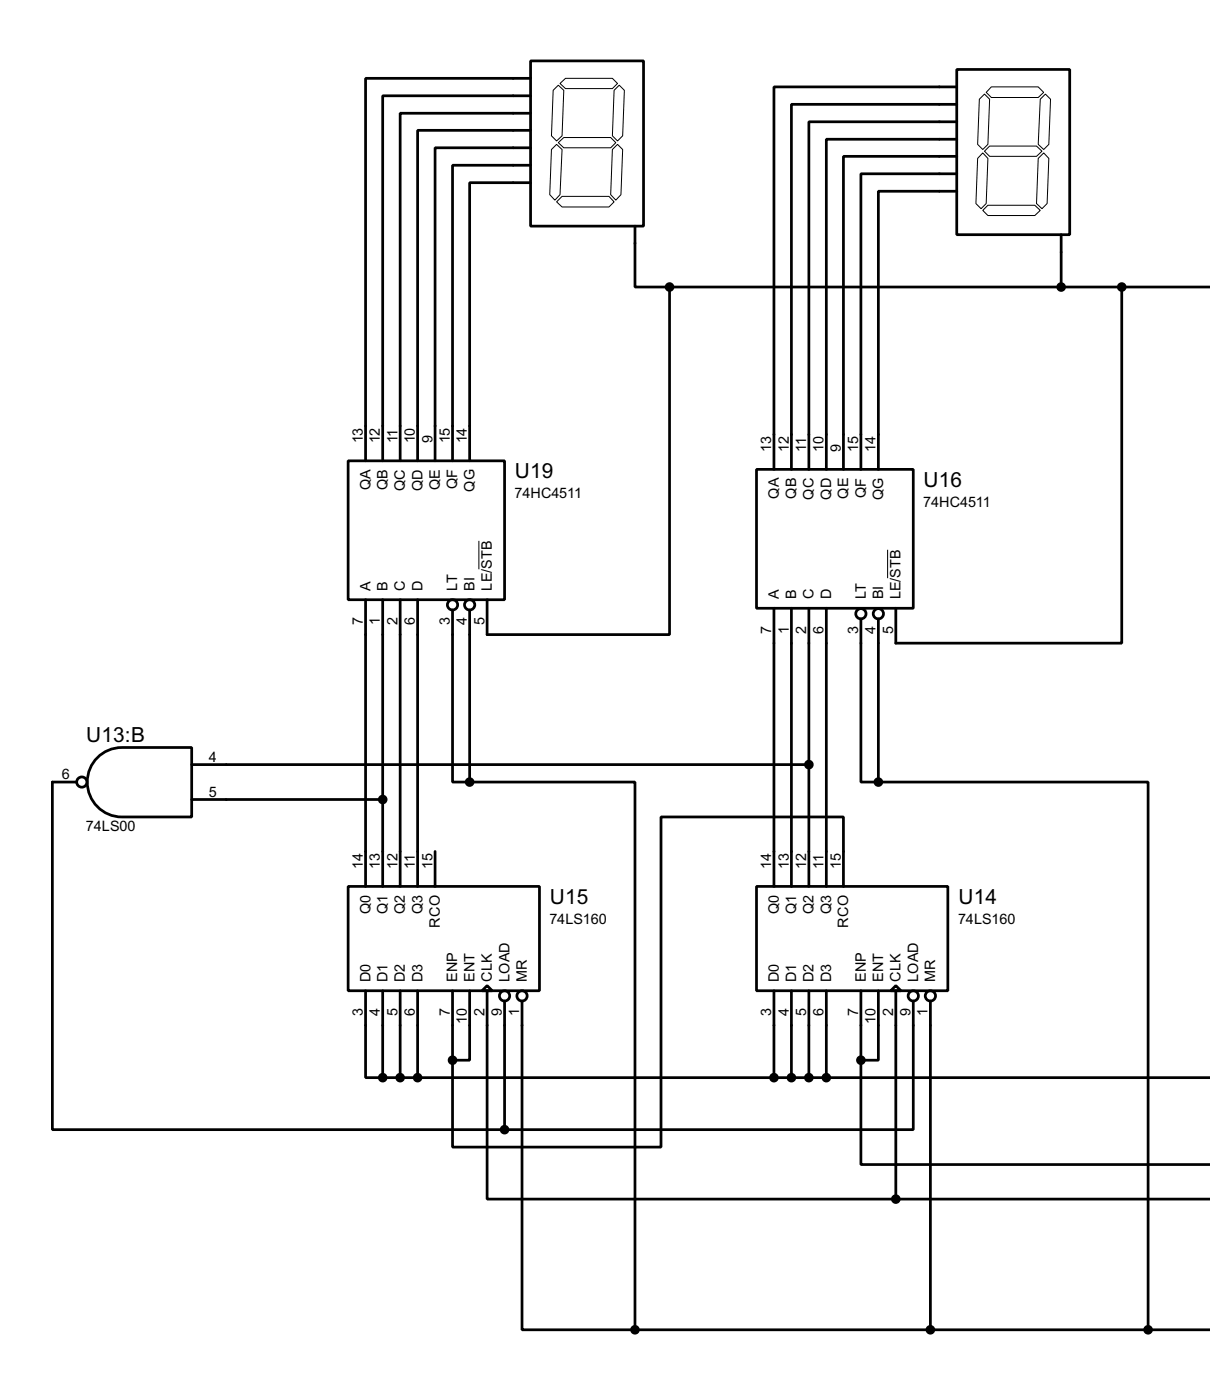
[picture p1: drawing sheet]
<svg xmlns="http://www.w3.org/2000/svg" width="177mm" height="205mm" viewBox="0 0 177 205" stroke-linecap="round" stroke-linejoin="round" font-family="sans-serif">
<g fill="none" stroke="#000" stroke-width=".4">
<path d="M77.5 8.9h16.5v24.2h-16.5zM77.5 11.5h-24.1v55.9M77.5 14h-21.6v53.4M77.5 16.6h-19v50.8M77.5 19.1h-16.5v48.3M139.8 10.2h16.5v24.1h-16.5zM139.8 12.7h-26.7v55.9M139.8 15.3h-24.2v53.3M139.8 17.8h-21.6v50.8M77.5 21.6h-13.9v45.8M77.5 24.2h-11.4v43.2M77.5 26.7h-8.9v40.7"/>
<path d="M92.8 33.1v8.9h5M139.8 20.4h-19.1v48.2M139.8 22.9h-16.6v45.7M139.8 25.4h-14v43.2M139.8 28h-11.5v40.6M155 34.3v7.7M97.8 42v50.8h-26.6v-5.1M97.8 42h79M163.9 42v52h-33v-5.1M50.9 67.4h22.8v20.3h-22.8zM110.5 68.6h22.9v20.3h-22.9zM53.4 87.7v41.9"/>
<path d="M55.9 87.7v41.9M58.5 87.7v41.9M61 87.7v41.9M66.1 89.2v25.1h2.5M68.6 89.2v25.1M113.1 88.9v40.7M115.6 88.9v40.7M118.2 88.9v40.7M120.7 88.9v40.7M125.8 90.5v23.8h2.5M128.3 90.5v23.8M11.2 114.3h-3.5v50.8h66"/>
<path d="M13.9 111a5 5 0 0 1 3.9-1.7h10.2v10.1h-10.2a5.1 5.1 0 0 1-4.6-3 5.1 5.1 0 0 1 .7-5.4zM28 116.9h27.9M28 111.8h90.2M68.6 114.3h24.2v80.1M128.3 114.3h39.4v80.1M50.9 129.6h27.9v15.2h-27.9zM63.6 124.5v5.1M110.5 129.6h28v15.2h-28zM123.2 129.6v-10.2h-26.6v48.3h-30.5v-12.7M53.4 144.8v12.7h2.5M55.9 157.5h120.9M55.9 144.8v12.7"/>
<path d="M58.5 144.8v12.7M61 144.8v12.7M66.1 144.8v10.2M68.6 144.8v10.2h-2.5M70.4 144.8l.8-.7 .7 .7zM71.2 144.8v30.5h59.7M73.7 146.3v18.8M76.3 146.3v48.1h16.5M113.1 144.8v12.7M115.6 144.8v12.7M118.2 144.8v12.7M120.7 144.8v12.7"/>
<path d="M125.8 155v15.2h51M125.8 144.8v10.2M128.3 144.8v10.2h-2.5M130.1 144.8l.8-.7 .7 .7zM130.9 144.8v30.5M133.4 146.3v18.8h-59.7M135.9 146.3v48.1M130.9 175.3h45.9M92.8 194.4h84"/>
<circle cx="66.1" cy="88.4" r=".75"/>
<circle cx="68.6" cy="88.4" r=".75"/>
<circle cx="125.7" cy="89.7" r=".75"/>
<circle cx="128.3" cy="89.7" r=".75"/>
<circle cx="11.9" cy="114.3" r=".75"/>
<circle cx="73.7" cy="145.6" r=".75"/>
<circle cx="76.2" cy="145.6" r=".75"/>
<circle cx="133.4" cy="145.6" r=".75"/>
<circle cx="135.9" cy="145.6" r=".75"/>
</g>
<g fill="none" stroke="#000" stroke-width=".15">
<path d="M80.8 13.2l.8-.7 .8 .7-.3 6.7-.8 .7-.7-.7zM81.8 12.2l.8-.7h6.9l.7 .7-.7 .8h-6.9zM89.7 13.2l.8-.7 .7 .7-.2 6.7-.8 .7-.7-.7zM143.1 14.5l.7-.7 .8 .7-.3 6.6-.7 .8-.8-.8zM144.8 12.7h6.9l.8 .8-.8 .8h-6.9l-.7-.8zM152 14.5l.7-.7 .8 .7-.3 6.6-.7 .8-.8-.8zM80.6 21.9l.7-.8 .8 .8-.3 6.6-.7 .8-.8-.8zM81.3 29.5l.8-.8h6.9l.7 .8-.7 .8h-6.9zM81.6 20.9l.8-.8h6.8l.8 .8-.8 .7h-6.8zM89.5 21.9l.7-.8 .8 .8-.3 6.6-.7 .8-.8-.8zM143.6 30.8l.7-.8h6.9l.8 .8-.8 .7h-6.9zM143.6 22.4l.7 .8-.2 6.6-.8 .7-.7-.7 .2-6.6z"/>
<path d="M143.8 22.1l.8-.7h6.8l.8 .7-.8 .8h-6.8zM152.5 22.4l.7 .8-.2 6.6-.8 .7-.8-.7 .3-6.6zM70 79.1v4.1M129.7 80.4v4.1"/>
</g>
<g fill="#000" stroke="#000" stroke-width=".4">
<circle cx="97.8" cy="42" r=".5"/>
<circle cx="155" cy="42" r=".5"/>
<circle cx="163.8" cy="42" r=".5"/>
<circle cx="55.9" cy="116.9" r=".5"/>
<circle cx="68.6" cy="114.3" r=".5"/>
<circle cx="118.1" cy="111.8" r=".5"/>
<circle cx="128.3" cy="114.3" r=".5"/>
<circle cx="55.9" cy="157.5" r=".5"/>
<circle cx="58.4" cy="157.5" r=".5"/>
<circle cx="61" cy="157.5" r=".5"/>
<circle cx="66.1" cy="155" r=".5"/>
<circle cx="113" cy="157.5" r=".5"/>
<circle cx="115.6" cy="157.5" r=".5"/>
<circle cx="118.1" cy="157.5" r=".5"/>
<circle cx="120.7" cy="157.5" r=".5"/>
<circle cx="125.7" cy="155" r=".5"/>
<circle cx="73.7" cy="165.1" r=".5"/>
<circle cx="130.8" cy="175.3" r=".5"/>
<circle cx="92.7" cy="194.4" r=".5"/>
<circle cx="135.9" cy="194.4" r=".5"/>
<circle cx="167.7" cy="194.4" r=".5"/>
</g>
<g font-size="3.4">
<text x="75.2" y="69.8">U19</text>
<text x="134.9" y="71.2">U16</text>
<text x="12.6" y="108.5">U13:B</text>
<text x="80.3" y="132.1">U15</text>
<text x="140" y="132.1">U14</text>
</g>
<g font-size="2.4">
<text x="53" y="64.8" transform="rotate(-90 53 64.8)">13</text>
<text x="55.5" y="64.8" transform="rotate(-90 55.5 64.8)">12</text>
<text x="58" y="64.8" transform="rotate(-90 58 64.8)">11</text>
<text x="60.6" y="64.8" transform="rotate(-90 60.6 64.8)">10</text>
<text x="63.1" y="64.8" transform="rotate(-90 63.1 64.8)">9</text>
<text x="65.7" y="64.8" transform="rotate(-90 65.7 64.8)">15</text>
<text x="68.2" y="64.8" transform="rotate(-90 68.2 64.8)">14</text>
<text x="54.1" y="71.6" transform="rotate(-90 54.1 71.6)">QA</text>
<text x="56.6" y="71.6" transform="rotate(-90 56.6 71.6)">QB</text>
<text x="59.2" y="71.8" transform="rotate(-90 59.2 71.8)">QC</text>
<text x="61.7" y="71.8" transform="rotate(-90 61.7 71.8)">QD</text>
<text x="64.3" y="71.6" transform="rotate(-90 64.3 71.6)">QE</text>
<text x="66.8" y="71.5" transform="rotate(-90 66.8 71.5)">QF</text>
<text x="69.3" y="71.9" transform="rotate(-90 69.3 71.9)">QG</text>
<text x="112.7" y="66.1" transform="rotate(-90 112.7 66.1)">13</text>
<text x="115.2" y="66" transform="rotate(-90 115.2 66)">12</text>
<text x="117.8" y="66" transform="rotate(-90 117.8 66)">11</text>
<text x="120.3" y="66.1" transform="rotate(-90 120.3 66.1)">10</text>
<text x="122.8" y="66.1" transform="rotate(-90 122.8 66.1)">9</text>
<text x="125.4" y="66.1" transform="rotate(-90 125.4 66.1)">15</text>
<text x="127.9" y="66" transform="rotate(-90 127.9 66)">14</text>
<text x="75.2" y="72.9">74HC4511</text>
<text x="113.8" y="72.9" transform="rotate(-90 113.8 72.9)">QA</text>
<text x="116.3" y="72.9" transform="rotate(-90 116.3 72.9)">QB</text>
<text x="118.9" y="73" transform="rotate(-90 118.9 73)">QC</text>
<text x="121.4" y="73" transform="rotate(-90 121.4 73)">QD</text>
<text x="123.9" y="72.9" transform="rotate(-90 123.9 72.9)">QE</text>
<text x="126.5" y="72.8" transform="rotate(-90 126.5 72.8)">QF</text>
<text x="129" y="73.1" transform="rotate(-90 129 73.1)">QG</text>
<text x="134.9" y="74.1">74HC4511</text>
<text x="54.1" y="86.3" transform="rotate(-90 54.1 86.3)">A</text>
<text x="56.6" y="86.3" transform="rotate(-90 56.6 86.3)">B</text>
<text x="59.2" y="86.3" transform="rotate(-90 59.2 86.3)">C</text>
<text x="61.7" y="86.3" transform="rotate(-90 61.7 86.3)">D</text>
<text x="66.8" y="86.3" transform="rotate(-90 66.8 86.3)">LT</text>
<text x="69.3" y="86.3" transform="rotate(-90 69.3 86.3)">BI</text>
<text x="71.9" y="86.3" transform="rotate(-90 71.9 86.3)">LE/STB</text>
<text x="113.8" y="87.6" transform="rotate(-90 113.8 87.6)">A</text>
<text x="116.3" y="87.6" transform="rotate(-90 116.3 87.6)">B</text>
<text x="118.9" y="87.6" transform="rotate(-90 118.9 87.6)">C</text>
<text x="121.4" y="87.6" transform="rotate(-90 121.4 87.6)">D</text>
<text x="126.5" y="87.6" transform="rotate(-90 126.5 87.6)">LT</text>
<text x="129" y="87.6" transform="rotate(-90 129 87.6)">BI</text>
<text x="131.6" y="87.6" transform="rotate(-90 131.6 87.6)">LE/STB</text>
<text x="53" y="91.4" transform="rotate(-90 53 91.4)">7</text>
<text x="55.5" y="91.4" transform="rotate(-90 55.5 91.4)">1</text>
<text x="58" y="91.4" transform="rotate(-90 58 91.4)">2</text>
<text x="60.6" y="91.4" transform="rotate(-90 60.6 91.4)">6</text>
<text x="65.7" y="91.4" transform="rotate(-90 65.7 91.4)">3</text>
<text x="68.2" y="91.4" transform="rotate(-90 68.2 91.4)">4</text>
<text x="70.7" y="91.4" transform="rotate(-90 70.7 91.4)">5</text>
<text x="112.7" y="92.6" transform="rotate(-90 112.7 92.6)">7</text>
<text x="115.2" y="92.6" transform="rotate(-90 115.2 92.6)">1</text>
<text x="117.8" y="92.6" transform="rotate(-90 117.8 92.6)">2</text>
<text x="120.3" y="92.6" transform="rotate(-90 120.3 92.6)">6</text>
<text x="125.4" y="92.6" transform="rotate(-90 125.4 92.6)">3</text>
<text x="127.9" y="92.6" transform="rotate(-90 127.9 92.6)">4</text>
<text x="130.5" y="92.6" transform="rotate(-90 130.5 92.6)">5</text>
<text x="9.1" y="113.9">6</text>
<text x="30.5" y="111.4">4</text>
<text x="30.5" y="116.5">5</text>
<text x="12.6" y="121.5">74LS00</text>
<text x="53" y="127" transform="rotate(-90 53 127)">14</text>
<text x="55.5" y="127" transform="rotate(-90 55.5 127)">13</text>
<text x="58.1" y="127" transform="rotate(-90 58.1 127)">12</text>
<text x="60.6" y="127" transform="rotate(-90 60.6 127)">11</text>
<text x="63.2" y="127" transform="rotate(-90 63.2 127)">15</text>
<text x="112.7" y="127" transform="rotate(-90 112.7 127)">14</text>
<text x="115.2" y="127" transform="rotate(-90 115.2 127)">13</text>
<text x="117.8" y="127" transform="rotate(-90 117.8 127)">12</text>
<text x="120.3" y="127" transform="rotate(-90 120.3 127)">11</text>
<text x="122.8" y="127" transform="rotate(-90 122.8 127)">15</text>
<text x="54.1" y="133.6" transform="rotate(-90 54.1 133.6)">Q0</text>
<text x="56.6" y="133.6" transform="rotate(-90 56.6 133.6)">Q1</text>
<text x="59.2" y="133.6" transform="rotate(-90 59.2 133.6)">Q2</text>
<text x="61.7" y="133.6" transform="rotate(-90 61.7 133.6)">Q3</text>
<text x="64.2" y="135.6" transform="rotate(-90 64.2 135.6)">RCO</text>
<text x="80.3" y="135.1">74LS160</text>
<text x="113.8" y="133.6" transform="rotate(-90 113.8 133.6)">Q0</text>
<text x="116.3" y="133.6" transform="rotate(-90 116.3 133.6)">Q1</text>
<text x="118.9" y="133.6" transform="rotate(-90 118.9 133.6)">Q2</text>
<text x="121.4" y="133.6" transform="rotate(-90 121.4 133.6)">Q3</text>
<text x="123.9" y="135.6" transform="rotate(-90 123.9 135.6)">RCO</text>
<text x="140" y="135.1">74LS160</text>
<text x="54.1" y="143.5" transform="rotate(-90 54.1 143.5)">D0</text>
<text x="56.6" y="143.5" transform="rotate(-90 56.6 143.5)">D1</text>
<text x="59.1" y="143.5" transform="rotate(-90 59.1 143.5)">D2</text>
<text x="61.7" y="143.5" transform="rotate(-90 61.7 143.5)">D3</text>
<text x="66.8" y="143.5" transform="rotate(-90 66.8 143.5)">ENP</text>
<text x="69.3" y="143.5" transform="rotate(-90 69.3 143.5)">ENT</text>
<text x="71.8" y="143.5" transform="rotate(-90 71.8 143.5)">CLK</text>
<text x="74.4" y="143.5" transform="rotate(-90 74.4 143.5)">LOAD</text>
<text x="76.9" y="143.5" transform="rotate(-90 76.9 143.5)">MR</text>
<text x="113.8" y="143.5" transform="rotate(-90 113.8 143.5)">D0</text>
<text x="116.3" y="143.5" transform="rotate(-90 116.3 143.5)">D1</text>
<text x="118.9" y="143.5" transform="rotate(-90 118.9 143.5)">D2</text>
<text x="121.4" y="143.5" transform="rotate(-90 121.4 143.5)">D3</text>
<text x="126.5" y="143.5" transform="rotate(-90 126.5 143.5)">ENP</text>
<text x="129" y="143.5" transform="rotate(-90 129 143.5)">ENT</text>
<text x="131.6" y="143.5" transform="rotate(-90 131.6 143.5)">CLK</text>
<text x="134.1" y="143.5" transform="rotate(-90 134.1 143.5)">LOAD</text>
<text x="136.6" y="143.5" transform="rotate(-90 136.6 143.5)">MR</text>
<text x="53" y="148.5" transform="rotate(-90 53 148.5)">3</text>
<text x="55.5" y="148.5" transform="rotate(-90 55.5 148.5)">4</text>
<text x="58.1" y="148.5" transform="rotate(-90 58.1 148.5)">5</text>
<text x="60.6" y="148.5" transform="rotate(-90 60.6 148.5)">6</text>
<text x="65.7" y="148.5" transform="rotate(-90 65.7 148.5)">7</text>
<text x="68.2" y="149.7" transform="rotate(-90 68.2 149.7)">10</text>
<text x="70.8" y="148.5" transform="rotate(-90 70.8 148.5)">2</text>
<text x="73.3" y="148.5" transform="rotate(-90 73.3 148.5)">9</text>
<text x="75.9" y="148.5" transform="rotate(-90 75.9 148.5)">1</text>
<text x="112.7" y="148.5" transform="rotate(-90 112.7 148.5)">3</text>
<text x="115.2" y="148.5" transform="rotate(-90 115.2 148.5)">4</text>
<text x="117.8" y="148.5" transform="rotate(-90 117.8 148.5)">5</text>
<text x="120.3" y="148.5" transform="rotate(-90 120.3 148.5)">6</text>
<text x="125.4" y="148.5" transform="rotate(-90 125.4 148.5)">7</text>
<text x="127.9" y="149.6" transform="rotate(-90 127.9 149.6)">10</text>
<text x="130.5" y="148.5" transform="rotate(-90 130.5 148.5)">2</text>
<text x="133" y="148.5" transform="rotate(-90 133 148.5)">9</text>
<text x="135.5" y="148.5" transform="rotate(-90 135.5 148.5)">1</text>
</g>
</svg>
